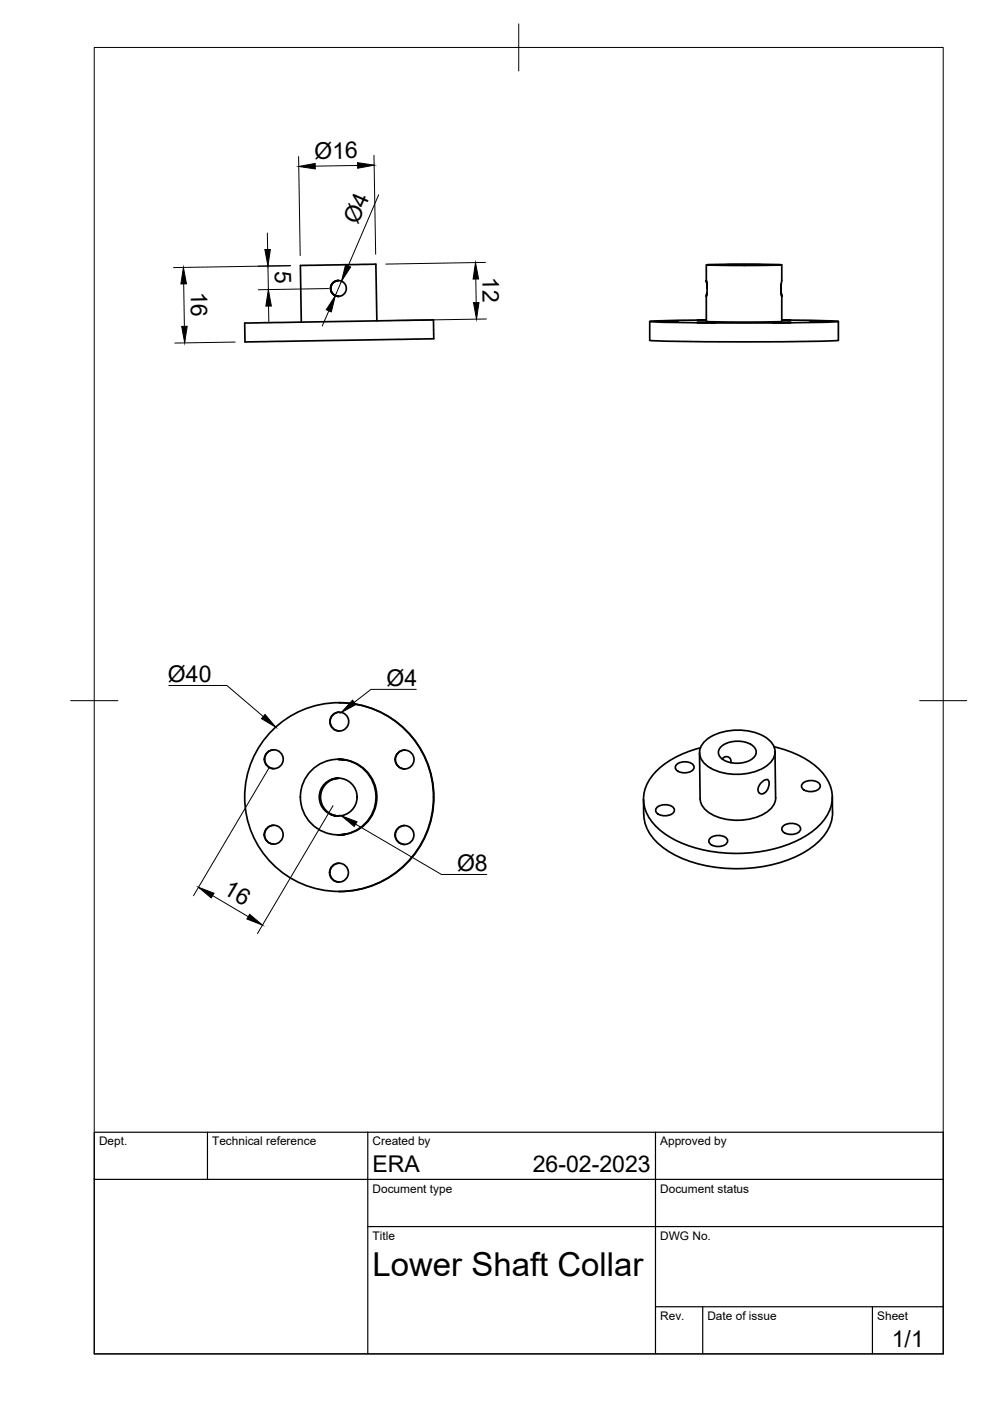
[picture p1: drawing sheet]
<svg xmlns="http://www.w3.org/2000/svg" width="210mm" height="297mm" viewBox="0 0 210 297" stroke-linecap="round" stroke-linejoin="round" font-family="sans-serif">
<!-- layer: Visible -->
<g fill="none" stroke="#000" stroke-width=".36">
<path d="M71.7 59.5l-1 .4-.4 .6-.2 .6 .1 .6 .3 .5 .5 .5 .7 .1h.1l-.8-.2-.5-.4-.3-.6-.1-.7 .2-.5 .4-.5 1.1-.4M149.8 56.2v3.3M149.8 56.2l8-.2 8 .2-8 .1zM153.8 56.2h8zM165.8 56.2v3.3l-.2 1.2 .2 2.1-.2-1.2v-1.4M51.9 68.5l40-.7 .1 4-40.1 .7zM79.9 68l-.2-12h-.3l-15.7 .3 .2 12M137.8 68.2v4a609.3 609.3 0 0 0 40 0v-4M139.8 68.2h4zM147.7 68.4h4zM149.8 62.8v5.4M149.8 67.9h-2l2 .1"/>
<path d="M149.8 67.9l-12 .2a593.2 593.2 0 0 0 40 0l-12-.2M149.9 61.1l-.1-1.6 .1 1.2-.1 2.1 .1-.7M163.7 68.4h4zM165.8 62.8v5.4l-8 .1-8-.1M165.8 67.9h2l-2 .1M171.8 68.2h4zM58.1 159a2 2 0 0 0-2 2 2 2 0 0 0 2 2M71.9 149a20 20 0 0 1 20.1 20 20 20 0 0 1-20.1 20M72 151a2 2 0 0 0-2 2 2 2 0 0 0 2 2M85.8 159a2 2 0 0 0-2 2 2 2 0 0 0 2 2M148.3 159.6l.1 9.7M149.2 157.5a10.4 10.4 0 0 1 8.8-2.6 8.1 8.1 0 0 1 6 3.1 3.2 3.2 0 0 1-1.2 4.2 11.8 11.8 0 0 1-13 .1 3.2 3.2 0 0 1-.6-4.8z"/>
<path d="M152.9 158.3a5.8 5.8 0 0 1 6.8-.1 1.69 1.69 0 0 1-.5 2.9 6 6 0 0 1-6.3-.3 1.57 1.57 0 0 1 0-2.5zM164.1 158.3a19 19 0 0 1 10.4 5.7 7.5 7.5 0 0 1-.2 10.4 22.3 22.3 0 0 1-14 6.3 28.6 28.6 0 0 1-19.5-4.1 8.6 8.6 0 0 1-4.1-9.1 12.5 12.5 0 0 1 7-7.2l3.1-1.2 1.7-.6M164.3 159.4l.1 9.7M58.1 175a2 2 0 0 0-2 2 2 2 0 0 0 2 2M71.7 161a8 8 0 0 1 8.2 7.9 8 8 0 0 1-8 8.1M71.7 177h.2M71.7 165l-1.6 .4 1.7-.4M71.7 173l-1.6-.4 1.7 .4M71.8 161l1.6 .2zM71.8 177l1.6-.1zM71.8 165a4 4 0 0 0-3.8 4 4 4 0 0 0 3.8 4M85.8 175a2 2 0 0 0-2 2 2 2 0 0 0 2 2"/>
<path d="M139.2 171.3a2.6 2.6 0 0 1 3.8 .3 1.65 1.65 0 0 1-2 1.4 1.61 1.61 0 0 1-2-1.4zM143.4 162.2a2.6 2.6 0 0 1 3.7 .3 1.65 1.65 0 0 1-1.9 1.4 1.61 1.61 0 0 1-2-1.4zM150.5 177.8a2.6 2.6 0 0 1 3.8 .3 1.65 1.65 0 0 1-2 1.4 1.61 1.61 0 0 1-2-1.4zM153.1 160.9l.5-.4h.8l.5 .6v.6M161.4 166l.5-.5 .6-.2h.3l.3 .5-.1 .7-.3 .9-.4 .6-.7 .3-.6-.1-.3-.6 .1-.7zM164.5 169.1a4.3 4.3 0 0 1-2.7 3.6 11.9 11.9 0 0 1-12-.8 3.5 3.5 0 0 1-1.4-2.6M166 175.2a2.6 2.6 0 0 1 3.7 .3 1.65 1.65 0 0 1-1.9 1.4 1.61 1.61 0 0 1-2-1.3zM170.1 166.2a2.6 2.6 0 0 1 3.8 .3 1.65 1.65 0 0 1-2 1.3 1.61 1.61 0 0 1-2-1.3zM176.5 168.9a10.9 10.9 0 0 1-.8 6.8 16.1 16.1 0 0 1-9.5 6.9 31.4 31.4 0 0 1-23.7-1.6 11.2 11.2 0 0 1-5.9-7l-.2-4.5M71.9 183a2 2 0 0 0-2 2 2 2 0 0 0 2 2"/>
<circle cx="71.8" cy="61.2" r="1.67"/>
<circle cx="71.9" cy="153" r="2"/>
<circle cx="58" cy="177" r="2"/>
<circle cx="58" cy="161" r="2"/>
<circle cx="71.7" cy="169" r="4"/>
<circle cx="71.7" cy="169" r="8"/>
<circle cx="71.9" cy="169" r="20"/>
<circle cx="85.8" cy="177" r="2"/>
<circle cx="85.8" cy="161" r="2"/>
<circle cx="71.9" cy="185" r="2"/>
</g>
<!-- layer: BORDER -->
<path d="M20 10.1h180v276.9h-180zM110 5.1v10M15 148.6h10M195 148.6h10" fill="none" stroke="#000" stroke-width=".21"/>
<!-- layer: TITLEBLOCK -->
<path d="M20 240.1h180v46.9h-180zM20 250h180M44 240.1v9.9M78 240.1v46.9M139 240.1v46.9M78 260.1h122M139 277.1h61M149 277.1v9.9M185 277.1v9.9" fill="none" stroke="#000" stroke-width=".25"/>
<!-- layer: FD_Dimensions -->
<g fill="none" stroke="#000" stroke-width=".21">
<path d="M63.3 33.2l.3 21M75.8 35.1l-9 .1M79.3 32.9l.4 21M54.7 56.4l6.9-.1-24.8 .4M56.7 49.4v3.5M56.8 56.4l.1 5M72.4 59.6l-1.3 3.1M80.3 41.3l-6.5 15.1M100.9 59.2l.1 5M102.9 55.6l-21.1 .4M38.9 60.2l.2 9M49.9 72.5l-12.8 .2"/>
<path d="M56.9 64.9l.1 3.5M69.7 61.2l-14.9 .2M69.7 65.9l-1.4 3.2M103.1 67.6l-21.1 .4M57 162.8l-16 27.1M70.6 170.8l-16 27.1M45.1 189.9l7.5 4.5"/>
</g>
<path d="M63.3 35.3l3.5-.6v1.1zM75.8 34.5l3.5 .5-3.5 .7zM56.2 52.9h1.1l-.5 3.5zM73.3 56.2l1 .4-1.9 3zM100.8 55.7l.7 3.4-1.2 .1zM38.9 56.7l.6 3.5h-1.1zM38.5 69.2h1.2l-.5 3.5zM56.9 61.4l.6 3.5h-1.1zM71.1 62.7l-.8 3.4-1.1-.4zM100.4 64.2h1.2l-.6 3.5zM42.1 188.1l3.3 1.3-.6 1zM52.9 193.9l2.7 2.2-3.3-1.3z" fill="#000" stroke="#000" stroke-width=".21"/>
<!-- layer: Leaders -->
<path d="M56.2 151.5l2.3 2.7-3.1-1.8zM74.7 148.4l.8 1-3.2 1.7zM72.4 173l3.3 1.2-.6 1z" fill="#000" stroke="#000" stroke-width=".21"/>
<path d="M35.8 145.3h12.3l7.7 6.6M88.2 146.2h-9.5l-3.6 2.7M75.4 174.7l18.2 10.7h9.6" fill="none" stroke="#000" stroke-width=".21"/>
<text font-size="7" x="79" y="270.6">Lower Shaft Collar</text>
<g font-size="4.9">
<text x="66.7" y="33.7" transform="rotate(-1 66.7 33.7)">Ø16</text>
<text x="75.8" y="47.8" transform="rotate(-67 75.8 47.8)">Ø4</text>
<text x="58.3" y="57.5" transform="rotate(89 58.3 57.5)">5</text>
<text x="102.3" y="58.8" transform="rotate(89 102.3 58.8)">12</text>
<text x="40.4" y="61.8" transform="rotate(89 40.4 61.8)">16</text>
<text x="35.6" y="144.6">Ø40</text>
<text x="82" y="145.5">Ø4</text>
<text x="96.9" y="184.7">Ø8</text>
<text x="47.1" y="189.4" transform="rotate(31 47.1 189.4)">16</text>
<text x="79" y="248.5">ERA</text>
<text x="113" y="248.5">26-02-2023</text>
<text x="189.1" y="285.7">1/1</text>
</g>
<g font-size="2.5">
<text x="21" y="242.9">Dept.</text>
<text x="45" y="242.9">Technical reference</text>
<text x="79" y="242.9">Created by</text>
<text x="140" y="242.9">Approved by</text>
<text x="79" y="252.8">Document type</text>
<text x="140" y="252.8">Document status</text>
<text x="79" y="262.9">Title</text>
<text x="140" y="262.9">DWG No.</text>
<text x="140" y="279.9">Rev.</text>
<text x="150" y="279.9">Date of issue</text>
<text x="186" y="279.9">Sheet</text>
</g>
</svg>
